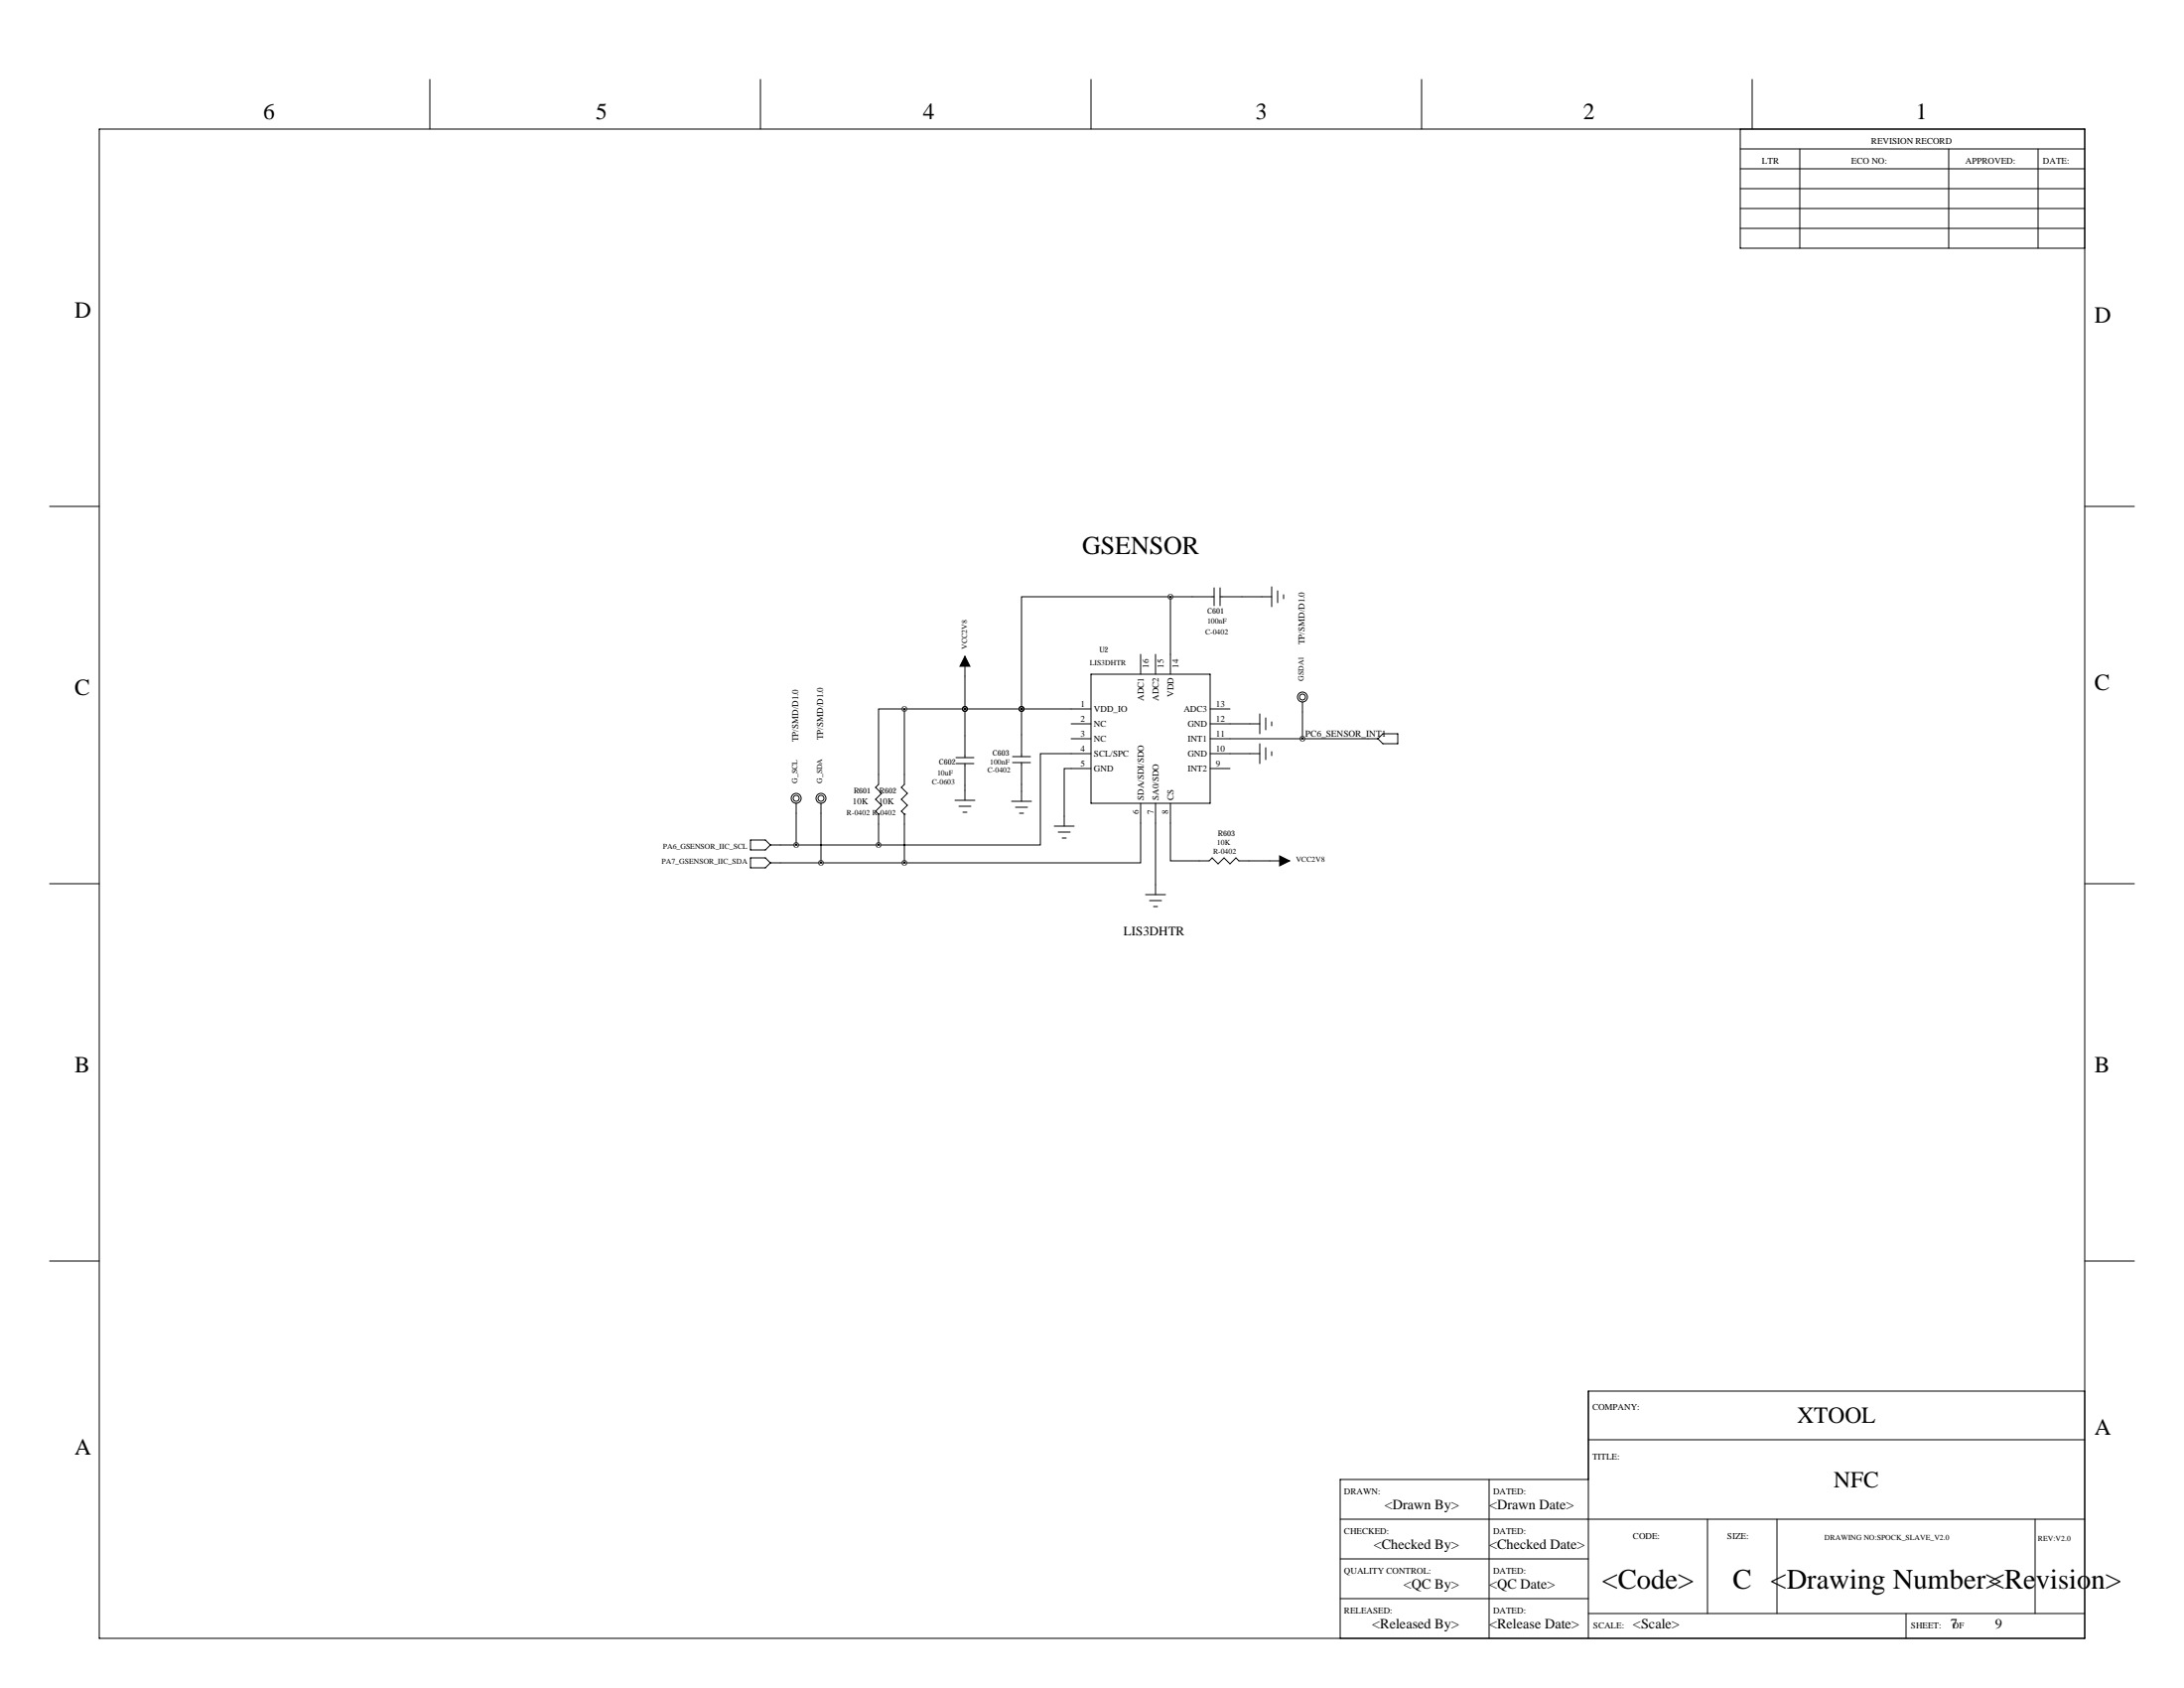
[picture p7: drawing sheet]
<svg xmlns="http://www.w3.org/2000/svg" width="559mm" height="432mm" viewBox="0 0 559 432" stroke-linecap="round" stroke-linejoin="round" font-family="sans-serif">
<g fill="none" stroke="#000" stroke-width=".25">
<path d="M25.4 33h508v386.1h-508zM110 20.3v12.7M194.6 20.3v12.7M279.1 20.3v12.7M363.7 20.3v12.7M445.3 38.1h88.1M445.3 33v30.5h88.1M448.3 20.3v12.7M460.5 38.1v25.4M498.6 38.1v25.4M521.5 38.1v25.4M445.3 48.3h88.1"/>
<path d="M445.3 43.2h88.1M445.3 53.3h88.1M445.3 58.4h88.1M12.7 129.5h12.7M533.4 129.5h12.7M299.5 152.7h-38.1v28.7M299.5 152.7v19.8M299.5 152.7h11.1M310.6 150.4v4.5M312.2 152.7h13.2M312.2 150.4v4.5M325.4 150.1v5.1"/>
<path d="M326.9 151.1v3.1M328.4 152.1v1.1M246.9 167.9v25.9M279.1 172.5h30.5v33h-30.5zM291.8 167.4v5.1M295.7 167.4v5.1M333.2 179.6v9.4M231.4 181.4h-6.6v19.3l-.8 .7 1.6 1.5-1.6 1.6 1.6 1.5-1.6 1.5 .8 .8M231.4 181.4h47.7M231.4 181.4v19.3l-.8 .7 1.6 1.5-1.6 1.6 1.6 1.5-1.6 1.5 .8 .8M244.6 195.3h4.6M244.6 193.8h4.6"/>
<path d="M246.9 181.4h.1M246.9 195.3v9.4M259.1 195.1h4.6M259.1 193.5h4.6M261.4 181.4h.1M261.4 181.4v12.1M261.4 195.1v9.9M274.1 185.2h5M274.1 189h5M279.1 192.8h-12.9v23.4h-41.4M279.1 196.6h-6.8v14.7M309.6 181.4h5.1"/>
<path d="M309.6 185.2h12.7M309.6 189h43M309.6 192.8h12.7M309.6 196.6h5.1M322.3 182.6v5.1M322.3 190.2v5.1M323.8 183.6v3.1M323.8 191.3v3M325.4 184.7v1M325.4 192.3v1M352.6 189l1.2-1.3h3.8v2.5h-3.8zM192 214.9h3.8l1.3 1.3-1.3 1.2h-3.8z"/>
<path d="M192 219.5h3.8l1.3 1.2-1.3 1.3h-3.8zM197.1 216.2h27.7M203.7 205.5v10.7M210.1 205.5v15.2M224.8 208.3h.1M224.8 208.3v7.9M231.4 208.3h.1M231.4 208.3v12.4M244.3 204.7h5.1M245.4 206.2h3M246.4 207.8h1M258.8 205h5.1"/>
<path d="M259.8 206.5h3.1M260.9 208h1M269.7 211.3h5.1M270.8 212.9h3M271.8 214.4h1M291.8 205.5v15.2h-60.4M295.7 205.5v23.4M299.5 205.5v14.7h9.9l.7-.7 1.6 1.5 1.5-1.5 1.5 1.5 1.5-1.5 .8 .7h12.9M12.7 226.1h12.7M197.1 220.7h34.3M293.1 228.9h5.1M294.1 230.4h3.1"/>
<path d="M295.1 231.9h1.1M533.4 226.1h12.7M12.7 322.6h12.7M533.4 322.6h12.7M533.4 355.9h-127v63.2M381 378.5v40.6M406.4 368.3h127M406.4 378.5h-63.5v40.6M342.9 388.6h190.5M342.9 398.8h63.5M436.9 388.6v24.1M454.7 388.6v24.1"/>
<path d="M520.7 388.6v24.1M342.9 408.9h63.5M406.4 412.7h127M487.7 412.7v6.4"/>
<circle cx="333.2" cy="178.3" r="1.27"/>
<circle cx="333.2" cy="178.3" r=".76"/>
<circle cx="203.7" cy="204.2" r="1.27"/>
<circle cx="203.7" cy="204.2" r=".76"/>
<circle cx="210.1" cy="204.2" r="1.27"/>
<circle cx="210.1" cy="204.2" r=".76"/>
</g>
<path d="M246.9 167.9l1.3 2.5h-2.6zM327.4 218.9l2.5 1.3-2.5 1.3z" fill="#000" stroke="#000" stroke-width=".25"/>
<path d="M246.8 181.4a.05 .05 0 0 0 .1 0 .05 .05 0 0 0-.1 0zM261.3 181.4a.05 .05 0 0 0 .1 0 .05 .05 0 0 0-.1 0zM299.4 152.7a.05 .05 0 0 0 .1 0 .05 .05 0 0 0-.1 0zM261.3 181.4a.05 .05 0 0 0 .1 0 .05 .05 0 0 0-.1 0zM246.8 181.4a.05 .05 0 0 0 .1 0 .05 .05 0 0 0-.1 0zM231.3 181.4a.05 .05 0 0 0 .1 0 .05 .05 0 0 0-.1 0zM224.7 216.2a.05 .05 0 0 0 .1 0 .05 .05 0 0 0-.1 0zM231.3 220.7a.05 .05 0 0 0 .1 0 .05 .05 0 0 0-.1 0zM210 220.7a.05 .05 0 0 0 .1 0 .05 .05 0 0 0-.1 0zM203.7 216.2a.05 .05 0 0 0 .1 0 .05 .05 0 0 0-.1 0zM333.2 189a.05 .05 0 0 0 .1 0 .05 .05 0 0 0-.1 0z" fill="#000" stroke="#000" stroke-width="1.3"/>
<g font-size="7.3">
<text x="409.9" y="406.3">&lt;Code&gt;</text>
<text x="443.4" y="406.3">C &lt;Drawing Number&gt;</text>
<text x="508.8" y="406.3">&lt;Revision&gt;</text>
</g>
<text font-size="6.6" x="276.9" y="141.7">GSENSOR</text>
<g font-size="5.9">
<text x="67.3" y="30.5">6</text>
<text x="152.4" y="30.5">5</text>
<text x="236.2" y="30.5">4</text>
<text x="321.3" y="30.5">3</text>
<text x="405.1" y="30.5">2</text>
<text x="490.2" y="30.5">1</text>
<text x="19" y="81.3">D</text>
<text x="535.9" y="82.6">D</text>
<text x="19" y="177.8">C</text>
<text x="535.9" y="176.5">C</text>
<text x="19" y="274.3">B</text>
<text x="535.9" y="274.3">B</text>
<text x="459.9" y="364">XTOOL</text>
<text x="535.9" y="367">A</text>
<text x="19" y="372.1">A</text>
<text x="469.2" y="380.5">NFC</text>
</g>
<g font-size="3.6">
<text x="354.3" y="386">&lt;Drawn By&gt;</text>
<text x="381" y="386">&lt;Drawn Date&gt;</text>
<text x="351.5" y="396.2">&lt;Checked By&gt;</text>
<text x="381" y="396.2">&lt;Checked Date&gt;</text>
<text x="359.1" y="406.4">&lt;QC By&gt;</text>
<text x="381" y="406.4">&lt;QC Date&gt;</text>
<text x="351.1" y="416.5">&lt;Released By&gt;</text>
<text x="381" y="416.5">&lt;Release Date&gt;</text>
<text x="417.8" y="416.5">&lt;Scale&gt;</text>
<text x="499.1" y="416.5">7</text>
<text x="510.5" y="416.5">9</text>
</g>
<text font-size="3.3" x="287.5" y="239.3">LIS3DHTR</text>
<text font-size="2.4" x="334" y="188.5">PC6_SENSOR_INT1</text>
<g font-size="2.3">
<text x="450.8" y="41.9">LTR</text>
<text x="473.7" y="41.9">ECO NO:</text>
<text x="478.8" y="36.8">REVISION RECORD</text>
<text x="502.9" y="41.9">APPROVED:</text>
<text x="522.7" y="41.9">DATE:</text>
<text x="333.8" y="164.9" transform="rotate(-90 333.8 164.9)">TP/SMD/D1.0</text>
<text x="293.9" y="170.9" transform="rotate(-90 293.9 170.9)">16</text>
<text x="297.7" y="170.9" transform="rotate(-90 297.7 170.9)">15</text>
<text x="301.5" y="170.9" transform="rotate(-90 301.5 170.9)">14</text>
<text x="292.6" y="179.2" transform="rotate(-90 292.6 179.2)">ADC1</text>
<text x="296.4" y="179.2" transform="rotate(-90 296.4 179.2)">ADC2</text>
<text x="300.3" y="178.2" transform="rotate(-90 300.3 178.2)">VDD</text>
<text x="276.5" y="180.8">1</text>
<text x="276.5" y="184.7">2</text>
<text x="279.9" y="182.1">VDD_IO</text>
<text x="279.9" y="186">NC</text>
<text x="302.9" y="182.1">ADC3</text>
<text x="303.9" y="186">GND</text>
<text x="311.1" y="184.7">12</text>
<text x="311.1" y="180.8">13</text>
<text x="204.3" y="189.8" transform="rotate(-90 204.3 189.8)">TP/SMD/D1.0</text>
<text x="210.6" y="189.2" transform="rotate(-90 210.6 189.2)">TP/SMD/D1.0</text>
<text x="276.5" y="188.5">3</text>
<text x="279.9" y="189.8">NC</text>
<text x="303.9" y="189.8">INT1</text>
<text x="311.1" y="188.5">11</text>
<text x="276.5" y="192.3">4</text>
<text x="276.5" y="196.1">5</text>
<text x="279.9" y="193.6">SCL/SPC</text>
<text x="279.9" y="197.4">GND</text>
<text x="303.9" y="197.4">INT2</text>
<text x="303.9" y="193.6">GND</text>
<text x="311.1" y="196.1">9</text>
<text x="311.1" y="192.3">10</text>
<text x="218.2" y="205.7">10K</text>
<text x="224.8" y="205.7">10K</text>
<text x="291.3" y="208.2" transform="rotate(-90 291.3 208.2)">6</text>
<text x="292.6" y="204.7" transform="rotate(-90 292.6 204.7)">SDA/SDI/SDO</text>
<text x="295.1" y="208.2" transform="rotate(-90 295.1 208.2)">7</text>
<text x="296.4" y="204.7" transform="rotate(-90 296.4 204.7)">SA0/SDO</text>
<text x="299" y="208.2" transform="rotate(-90 299 208.2)">8</text>
<text x="300.3" y="204.7" transform="rotate(-90 300.3 204.7)">CS</text>
<text x="407.4" y="360.7">COMPANY:</text>
<text x="407.4" y="373.4">TITLE:</text>
<text x="343.9" y="382.3">DRAWN:</text>
<text x="382" y="382.3">DATED:</text>
<text x="343.9" y="392.4">CHECKED:</text>
<text x="382" y="392.4">DATED:</text>
<text x="417.8" y="393.7">CODE:</text>
<text x="442" y="393.7">SIZE:</text>
<text x="343.9" y="402.6">QUALITY CONTROL:</text>
<text x="382" y="402.6">DATED:</text>
<text x="343.9" y="412.7">RELEASED:</text>
<text x="382" y="412.7">DATED:</text>
<text x="407.7" y="416.6">SCALE:</text>
<text x="488.9" y="416.6">SHEET:</text>
<text x="499.6" y="416.6">OF</text>
</g>
<g font-size="2">
<text x="308.9" y="159.6">100nF</text>
<text x="308.9" y="157">C601</text>
<text x="247.5" y="166" transform="rotate(-90 247.5 166)">VCC2V8</text>
<text x="281.3" y="166.9">U2</text>
<text x="308.4" y="162.3">C-0402</text>
<text x="278.8" y="170.3">LIS3DHTR</text>
<text x="333.6" y="174.2" transform="rotate(-90 333.6 174.2)">GSDA1</text>
<text x="240.3" y="195.6">C602</text>
<text x="252.7" y="197.7">C-0402</text>
<text x="253.3" y="195.6">100nF</text>
<text x="254" y="193.3">C603</text>
<text x="204" y="200.3" transform="rotate(-90 204 200.3)">G_SCL</text>
<text x="210.4" y="200.4" transform="rotate(-90 210.4 200.4)">G_SDA</text>
<text x="218.4" y="202.9">R601</text>
<text x="225" y="202.9">R602</text>
<text x="238.4" y="200.7">C-0603</text>
<text x="239.8" y="198.4">10uF</text>
<text x="216.7" y="208.5">R-0402 R-0402</text>
<text x="311.7" y="213.9">R603</text>
<text x="169.3" y="221.1">PA7_GSENSOR_IIC_SDA</text>
<text x="169.6" y="217.2">PA6_GSENSOR_IIC_SCL</text>
<text x="310.4" y="218.4">R-0402</text>
<text x="311.4" y="216.2">10K</text>
<text x="331.6" y="220.5">VCC2V8</text>
<text x="466.9" y="394">DRAWING NO:SPOCK_SLAVE_V2.0</text>
<text x="521.5" y="394.2">REV:V2.0</text>
</g>
</svg>
